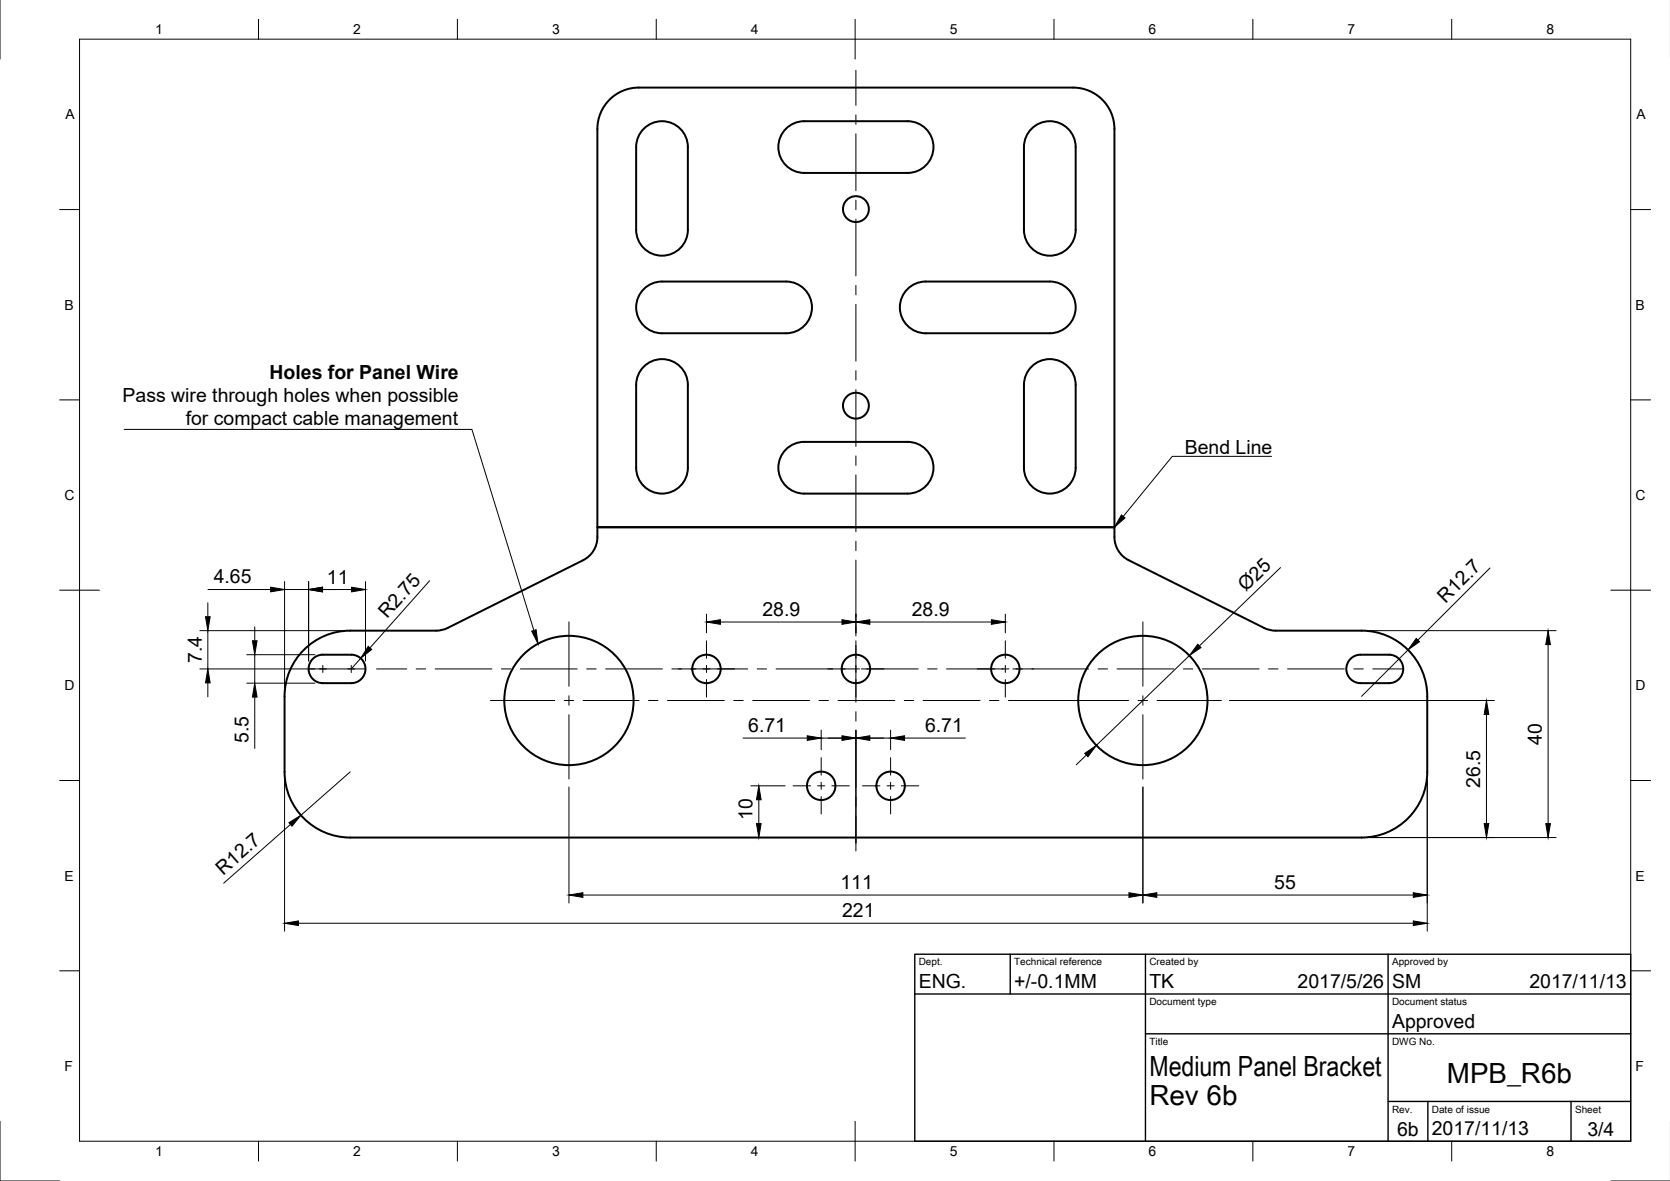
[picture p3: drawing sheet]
<svg xmlns="http://www.w3.org/2000/svg" width="420mm" height="297mm" viewBox="0 0 420 297" stroke-linecap="round" stroke-linejoin="round" font-family="sans-serif">
<!-- layer: Visible -->
<g fill="none" stroke="#000" stroke-width=".5">
<path d="M152.9 25.5a10.4 10.4 0 0 1 7.8-3.5h109.3a10.4 10.4 0 0 1 10.4 10.4v100.2h-130.1v-100.2a10.4 10.4 0 0 1 2.6-6.9zM162.3 32.1a6.5 6.5 0 0 1 7-1 6.5 6.5 0 0 1 3.8 5.9v20.8a6.5 6.5 0 0 1-6.5 6.5 6.5 6.5 0 0 1-6.5-6.5v-20.8a6.5 6.5 0 0 1 2.2-4.9zM198.1 32.1a6.5 6.5 0 0 1 4.2-1.6h26a6.5 6.5 0 0 1 6.6 6.5 6.5 6.5 0 0 1-6.6 6.5h-26a6.5 6.5 0 0 1-6.1-4.2 6.5 6.5 0 0 1 1.9-7.2zM259.9 32.1a6.5 6.5 0 0 1 6.9-1 6.5 6.5 0 0 1 3.8 5.9v20.8a6.5 6.5 0 0 1-6.5 6.5 6.5 6.5 0 0 1-6.5-6.5v-20.8a6.5 6.5 0 0 1 2.3-4.9zM162.3 72.4a6.5 6.5 0 0 1 4.3-1.6h31.2a6.5 6.5 0 0 1 6.5 6.5 6.5 6.5 0 0 1-6.5 6.5h-31.2a6.5 6.5 0 0 1-6.1-4.2 6.5 6.5 0 0 1 1.8-7.2zM228 73a6.5 6.5 0 0 1 4.9-2.2h31.2a6.5 6.5 0 0 1 6.5 6.5 6.5 6.5 0 0 1-6.5 6.5h-31.2a6.5 6.5 0 0 1-5.9-3.8 6.5 6.5 0 0 1 1-7zM162.3 91.9a6.5 6.5 0 0 1 7-1 6.5 6.5 0 0 1 3.8 5.9v20.8a6.5 6.5 0 0 1-6.5 6.5 6.5 6.5 0 0 1-6.5-6.5v-20.8a6.5 6.5 0 0 1 2.2-4.9zM259.9 91.9a6.5 6.5 0 0 1 6.9-1 6.5 6.5 0 0 1 3.8 5.9v20.8a6.5 6.5 0 0 1-6.5 6.5 6.5 6.5 0 0 1-6.5-6.5v-20.8a6.5 6.5 0 0 1 2.3-4.9zM198.1 112.7a6.5 6.5 0 0 1 4.2-1.6h26a6.5 6.5 0 0 1 6.6 6.5 6.5 6.5 0 0 1-6.6 6.5h-26a6.5 6.5 0 0 1-6.1-4.2 6.5 6.5 0 0 1 1.9-7.2zM75.9 164a16.5 16.5 0 0 1 12.2-5.4h21.6l2-.3 35-17.4a6.5 6.5 0 0 0 3.6-5.8v-2.5h130.1a8.2 8.2 0 0 0 1.7 6.9l1.9 1.4 35 17.4 1.9 .3h21.7a16.5 16.5 0 0 1 16.5 16.5v19a16.5 16.5 0 0 1-16.5 16.6h-254.5a16.5 16.5 0 0 1-16.5-16.6v-19a16.5 16.5 0 0 1 4.3-11.1zM78.7 165.7a3.6 3.6 0 0 1 2.5-1h7.2a3.6 3.6 0 0 1 3.6 3.5 3.6 3.6 0 0 1-3.6 3.6h-7.2a3.6 3.6 0 0 1-3.3-2.2 3.6 3.6 0 0 1 .8-3.9zM339.8 165.7a3.6 3.6 0 0 1 2.5-1h7.2a3.6 3.6 0 0 1 3.5 3.5 3.6 3.6 0 0 1-3.5 3.6h-7.2a3.6 3.6 0 0 1-3.3-2.2 3.6 3.6 0 0 1 .8-3.9z"/>
<circle cx="215.3" cy="52.6" r="3.3"/>
<circle cx="215.3" cy="102" r="3.3"/>
<circle cx="143.1" cy="176.2" r="16.3"/>
<circle cx="177.7" cy="168.2" r="3.6"/>
<circle cx="215.3" cy="168.2" r="3.6"/>
<circle cx="252.9" cy="168.2" r="3.6"/>
<circle cx="287.5" cy="176.2" r="16.3"/>
<circle cx="206.6" cy="197.6" r="3.6"/>
<circle cx="224.1" cy="197.6" r="3.6"/>
</g>
<!-- layer: Border -->
<g fill="none" stroke="#000" stroke-width=".25">
<path d="M0 -.1v15M20 9.9h390.3v277.1h-390.3zM65 4.8v5.1M115.1 4.8v5.1M165.1 4.8v5.1M215.1 4.8v10.1M265.2 4.8v5.1M315.2 4.8v5.1M365.2 4.8v5.1M15 52.7h5M410.3 52.7h5M15 100.6h5"/>
<path d="M410.3 100.6h5M15 148.4h10M405.3 148.4h10M15 196.3h5M410.3 196.3h5M15 244.2h5M410.3 244.2h5M0 282v15h15M65 287v5M115.1 287v5M165.1 287v5M215.1 282v10"/>
<path d="M265.2 287v5M315.2 287v5M365.2 287v5M405.3 297h14.9"/>
</g>
<!-- layer: TitleBlock -->
<path d="M230.2 240h180.1v47h-180.1zM230.2 250h180.1M254.2 240v10M288.2 240v47M349.2 240v47M288.2 260h122.1M349.2 277h61.1M359.2 277v10M395.3 277v10" fill="none" stroke="#000" stroke-width=".35"/>
<!-- layer: Center Lines -->
<g fill="none" stroke="#000" stroke-width=".25">
<path d="M215.3 17.7v8.8M215.3 28.9v2.4M215.3 33.7v14.3M215.3 50.3v2.4M215.3 55.1v14.3M215.3 71.8v2.4M215.3 76.5v14.3M215.3 93.2v2.4M215.3 98v14.3M215.3 114.7v2.4M215.3 119.4v14.3M215.3 136.1v2.4"/>
<path d="M143.1 156.4v16.2M215.3 140.9v14.3M215.3 157.6v2.3M287.5 156.4v16.2M77.7 168.2h14.2M81.2 167.4v1.7M88.4 167.4v1.7M94.7 168.2h7.6M104.7 168.2h2.4M109.5 168.2h14.3M123.4 176.2h16.2M126.2 168.2h2.3"/>
<path d="M130.9 168.2h14.3M141.9 176.2h2.4M143.1 175v2.4M143.1 179.8v16.1M146.7 176.2h14.1M147.6 168.2h2.4M152.4 168.2h14.3M163.2 176.2h2.3M167.9 176.2h14.3M169 168.2h19.1M177.7 161.2v4.4M177.7 167.4v1.7"/>
<path d="M177.7 170.9v4.4M184.6 176.2h2.4M189.4 176.2h14.3M190.5 168.2h2.4M195.3 168.2h19M206.1 176.2h2.3M210.8 176.2h14.3M214.4 168.2h1.8M215.3 161.2v15.4M215.3 179v2.4M216.7 168.2h14.3M227.5 176.2h2.4"/>
<path d="M232.3 176.2h14.3M233.4 168.2h2.4M238.1 168.2h15.7M248.9 176.2h2.4M252.9 161.2v4.4M252.9 167.4v1.7M252.9 170.9v4.4M253.7 176.2h30.3M254.8 168.2h19.1M276.3 168.2h2.4M281 168.2h14.3M286.3 176.2h2.4"/>
<path d="M287.5 175v2.4M287.5 179.8v16.1M291.1 176.2h16.2M297.7 168.2h2.4M302.5 168.2h14.3M319.2 168.2h2.3M323.9 168.2h14.3M340.6 168.2h2.4M345.4 168.2h7.6M199.5 197.6h4.4M205.7 197.6h1.8M206.6 190.6v4.4"/>
<path d="M206.6 196.8v1.7M209.3 197.6h4.4M215.3 183.8v14.3M217 197.6h4.4M223.2 197.6h1.8M224.1 190.6v4.4M224.1 196.8v1.7M226.8 197.6h4.4M206.6 200.3v4.4M215.3 200.5v2.3M215.3 205.2v8.8M224.1 200.3v4.4"/>
</g>
<!-- layer: Dimensions -->
<g fill="none" stroke="#000" stroke-width=".25">
<path d="M50.3 158.6h35.8M52.3 151.6v3.5M52.3 158.6v9.6M52.3 148.3h15.8M64.1 157.7v3.5M71.6 146.3v26.8M71.6 148.3h6M77.6 146.3v19.9M81.1 148.3h7.3M92 146.3v19.9M108.1 146.1l-15 16.9M177.7 154.4v4.8"/>
<path d="M181.2 156.4h30.6M215.3 154.4v4.8M218.8 156.4h30.6M252.9 154.4v4.8M322.2 142.8l-20.4 19.7M344.6 158.6h46.9M374.9 142.9l-18.2 18.1M50.3 168.2h28.9M52.3 171.7v3.6M62.1 164.7h17.1M62.1 171.8h17.1M64.1 164.7v7.1"/>
<path d="M64.1 175.3v12.9M90.8 165.6l-2.4 2.6M299.2 164.9l-23.4 22.6M309.3 176.2h66.7M354.2 163.5l-11.6 11.6M374 179.7v27.5M389.5 162.1v45.1M71.6 196.1v38.1M88.1 194.1l-12.4 10.9M143.1 197.9v29.2M186.9 185.6h16.2M188.9 197.6h8.6"/>
<path d="M206.6 183.6v5M206.6 185.6h17.5M215.3 183.6v28.4M224.1 183.6v5M227.6 185.6h15.3M273.3 189.9l-2.5 2.4M287.5 197.9v29.2M359.1 196.1v38.1M73.1 207.4l-16.8 14.7M90.1 210.7h102.8M190.9 201.1v6.1M344.6 210.7h46.9"/>
<path d="M75.1 232.2h280.5M146.6 225.1h137.4M291 225.1h64.6"/>
</g>
<g fill="#000" stroke="#000" stroke-width=".25">
<path d="M51.7 155.1h1.2l-.6 3.5zM68.1 147.7l3.5 .6-3.5 .6zM77.6 148.3l3.5-.6v1.2zM88.4 147.7l3.6 .6-3.6 .6zM177.7 156.4l3.5-.5v1.1zM211.8 155.9l3.5 .5-3.5 .6zM215.3 156.4l3.5-.5v1.1zM249.4 155.9l3.5 .5-3.5 .6zM52.3 168.2l.6 3.5h-1.2zM63.5 161.2h1.2l-.6 3.5zM64.1 171.8l.6 3.5h-1.2zM92.6 162.6l.9 .7-2.7 2.3z"/>
<path d="M301.4 162l.8 .9-3 2zM356.3 160.6l.8 .8-2.9 2.1zM374 176.2l.6 3.5h-1.2zM389.5 158.6l.6 3.5h-1.2zM203.1 185.1l3.5 .5-3.5 .6zM211.8 185.1l3.5 .5-3.5 .6zM215.3 185.6l3.5-.5v1.1zM224.1 185.6l3.5-.5v1.1zM272.9 189.5l2.9-2-2.1 2.8zM72.7 206.9l3-1.9-2.2 2.8zM190.9 197.6l.6 3.5h-1.2zM190.3 207.2h1.2l-.6 3.5z"/>
<path d="M373.4 207.2h1.2l-.6 3.5zM388.9 207.2h1.2l-.6 3.5zM71.6 232.2l3.5-.6v1.2zM143.1 225.1l3.5-.6v1.2zM284 224.5l3.5 .6-3.5 .6zM287.5 225.1l3.5-.6v1.2zM355.6 224.5l3.5 .6-3.5 .6zM355.6 231.6l3.5 .6-3.5 .6z"/>
</g>
<!-- layer: Annotations -->
<path d="M282.1 129.5l1 .8-2.7 2.3zM133.8 158.7l1.1-.3 .5 3.5z" fill="#000" stroke="#000" stroke-width=".25"/>
<path d="M31.2 108h87.5l15.6 50.6M319.9 114.8h-25l-12.3 15.1" fill="none" stroke="#000" stroke-width=".25"/>
<g font-size="7">
<text x="289.2" y="270.5">Medium Panel Bracket</text>
<text x="364" y="272.5">MPB_R6b</text>
<text x="289.2" y="278">Rev 6b</text>
</g>
<g font-size="4.9">
<text x="67.8" y="95.2">Holes for Panel Wire</text>
<text x="30.8" y="101.1">Pass wire through holes when possible</text>
<text x="46.7" y="107">for compact cable management</text>
<text x="298.1" y="114.1">Bend Line</text>
<text x="53.8" y="146.7">4.65</text>
<text x="82.3" y="146.8">11</text>
<text x="313.4" y="148.9" transform="rotate(-44 313.4 148.9)">Ø25</text>
<text x="97.4" y="155.8" transform="rotate(-48 97.4 155.8)">R2.75</text>
<text x="191.8" y="154.9">28.9</text>
<text x="229.4" y="154.9">28.9</text>
<text x="363.7" y="151.9" transform="rotate(-45 363.7 151.9)">R12.7</text>
<text x="50.8" y="166.8" transform="rotate(-90 50.8 166.8)">7.4</text>
<text x="188.3" y="184.1">6.71</text>
<text x="232.7" y="184.1">6.71</text>
<text x="62.5" y="186.9" transform="rotate(-90 62.5 186.9)">5.5</text>
<text x="387.9" y="187.3" transform="rotate(-90 387.9 187.3)">40</text>
<text x="372.4" y="198.2" transform="rotate(-90 372.4 198.2)">26.5</text>
<text x="189.3" y="206.3" transform="rotate(-90 189.3 206.3)">10</text>
<text x="56.1" y="220.3" transform="rotate(-41 56.1 220.3)">R12.7</text>
<text x="211.4" y="223.6">111</text>
<text x="320.6" y="223.6">55</text>
<text x="211.9" y="230.7">221</text>
<text x="231.2" y="248.5">ENG.</text>
<text x="255.2" y="248.5">+/-0.1MM</text>
<text x="289.2" y="248.5">TK</text>
<text x="326.5" y="248.5">2017/5/26</text>
<text x="350.2" y="248.5">SM</text>
<text x="384.8" y="248.5">2017/11/13</text>
<text x="350.2" y="258.5">Approved</text>
<text x="351.5" y="285.7">6b</text>
<text x="360.2" y="285.5">2017/11/13</text>
<text x="399.4" y="285.6">3/4</text>
</g>
<g font-size="3.5">
<text x="39" y="8.6">1</text>
<text x="88.9" y="8.6">2</text>
<text x="138.9" y="8.6">3</text>
<text x="188.9" y="8.6">4</text>
<text x="239" y="8.6">5</text>
<text x="288.9" y="8.6">6</text>
<text x="339" y="8.6">7</text>
<text x="389.1" y="8.6">8</text>
<text x="16.4" y="30">A</text>
<text x="411.7" y="30">A</text>
<text x="16.2" y="77.9">B</text>
<text x="411.5" y="77.9">B</text>
<text x="16.3" y="125.8">C</text>
<text x="411.5" y="125.8">C</text>
<text x="16.2" y="173.6">D</text>
<text x="411.5" y="173.6">D</text>
<text x="16.3" y="221.5">E</text>
<text x="411.5" y="221.5">E</text>
<text x="16.3" y="269.4">F</text>
<text x="411.5" y="269.4">F</text>
<text x="39" y="290.8">1</text>
<text x="88.9" y="290.8">2</text>
<text x="138.9" y="290.8">3</text>
<text x="188.9" y="290.8">4</text>
<text x="239" y="290.8">5</text>
<text x="288.9" y="290.8">6</text>
<text x="339" y="290.8">7</text>
<text x="389.1" y="290.8">8</text>
</g>
<g font-size="2.5">
<text x="231.2" y="242.8">Dept.</text>
<text x="255.2" y="242.8">Technical reference</text>
<text x="289.2" y="242.8">Created by</text>
<text x="350.2" y="242.8">Approved by</text>
<text x="289.2" y="252.8">Document type</text>
<text x="350.2" y="252.8">Document status</text>
<text x="289.2" y="262.8">Title</text>
<text x="350.2" y="262.8">DWG No.</text>
<text x="350.2" y="279.8">Rev.</text>
<text x="360.2" y="279.8">Date of issue</text>
<text x="396.3" y="279.8">Sheet</text>
</g>
</svg>
